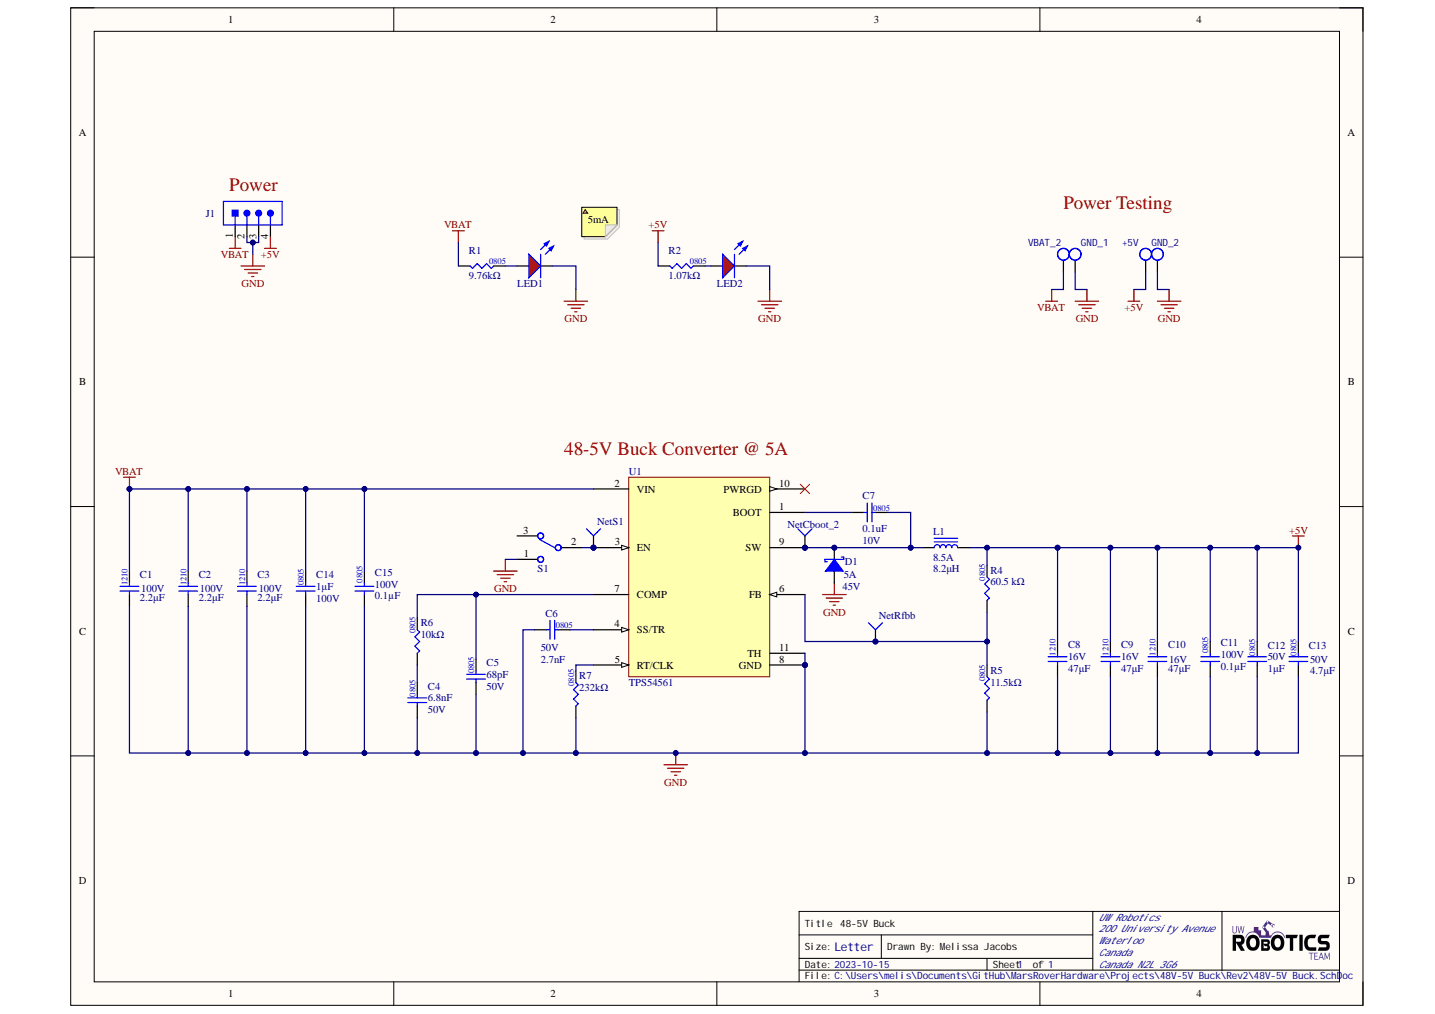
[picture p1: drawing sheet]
# Altium project 48V-5V Buck.PrjPcb
1 sheet, 35 parts. Net scope: global (net labels, ports and power ports of the same name join across sheets).
Board file: 48V-5V Buck.PcbDoc

## Sheet 48V-5V Buck.SchDoc: 48-5V Buck
size Letter; DrawnBy: Melissa Jacobs; Organization: UW Robotics; Address1: 200 University Avenue; Address2: Waterloo; Address3: Canada; Address4: Canada N2L 3G6; Revision: 1; SheetNumber: 1; SheetTotal: 1

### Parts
+5V  TESTPOINT_LOOP  [TESTPOINT_LOOP]  (value not drawn)
C1  value 2.2μF  Voltage Rating: 100V  [CAPC3225X270N]  (hidden comment: CAP_2.2uF_100V_1210_1)
C2  value 2.2μF  Voltage Rating: 100V  [CAPC3225X270N]  (hidden comment: CAP_2.2uF_100V_1210_1)
C3  value 2.2μF  Voltage Rating: 100V  [CAPC3225X270N]  (hidden comment: CAP_2.2uF_100V_1210_1)
C4  value 6.8nF  Voltage Rating: 50V  [CAP0805]  (hidden comment: CAP_6.8nF_100V_0805)
C5  value 68pF  Voltage Rating: 50V  [CAP0805]  (hidden comment: CAP_68pF_50V_0805)
C6  value 2.7nF  Voltage Rating: 50V  [CAP0805]  (hidden comment: CAP_2.7nF_50V_0805)
C7  value 0.1uF  Voltage Rating: 10V  [CAP0805]  (hidden comment: CAP_0.1uF_10V_0805)
C8  value 47μF  Voltage Rating: 16V  [CAPC3225X270N]  (hidden comment: CAP_47uF_16V_1210)
C9  value 47μF  Voltage Rating: 16V  [CAPC3225X270N]  (hidden comment: CAP_47uF_16V_1210)
C10  value 47μF  Voltage Rating: 16V  [CAPC3225X270N]  (hidden comment: CAP_47uF_16V_1210)
C11  value 0.1µF  Voltage Rating: 100V  [CAP0805]  (hidden comment: CAP_0.1uF_100V_0805)
C12  value 1μF  Voltage Rating: 50V  [CAP0805]  (hidden comment: CAP_1uF_50V_0805)
C13  value 4.7μF  Voltage Rating: 50V  [CAP0805]  (hidden comment: CAP_4.7uF_50V_0805)
C14  value 1μF  Voltage Rating: 100V  [CAP0805]  (hidden comment: CAP_1uF_100V_0805)
C15  value 0.1µF  Voltage Rating: 100V  [CAP0805]  (hidden comment: CAP_0.1uF_100V_0805)
D1  Average Rectified Current: 5A  Vr (Max): 45V  [DIO_SCHOTTKY_45V_5A_vF480mV]  (hidden comment: DIO_SCHOTTKY_100V_5.5A)
GND_1  TESTPOINT_LOOP  [TESTPOINT_LOOP]  (value not drawn)
GND_2  TESTPOINT_LOOP  [TESTPOINT_LOOP]  (value not drawn)
J1  CON_2POS_SCREW_TERM  [MPT-04-01-01-L-RA-SD]  (value not drawn)
L1  value 8.2μH  Current Rating: 8.5A  [IND_8.2uH_8.5A]  (hidden comment: IND_8.2uH_8.5A)
LED1  LED_RED  [LED_0805_RED]  (value not drawn)
LED2  LED_RED  [LED_0805_RED]  (value not drawn)
NetCboot_2  TESTPOINT_1MM_CIRCLE  [TESTPOINT_CIRCLE_1MM]  (value not drawn)  (no BOM)
NetRfbb  TESTPOINT_1MM_CIRCLE  [TESTPOINT_CIRCLE_1MM]  (value not drawn)  (no BOM)
NetS1  TESTPOINT_1MM_CIRCLE  [TESTPOINT_CIRCLE_1MM]  (value not drawn)  (no BOM)
R1  value 9.76kΩ  [RES0805]  (hidden comment: RES_9.76kΩ_0805_1%)
R2  value 1.07kΩ  [RES0805]  (hidden comment: RES_1kΩ_0805_1%)
R4  value 60.5 kΩ  [RES0805]  (hidden comment: RES_60.4kΩ_0805_1%)
R5  value 11.5kΩ  [RES0805]  (hidden comment: RES_11.5kΩ_0805_0.1%)
R6  value 10kΩ  [RES0805]  (hidden comment: RES_10kΩ_0805_5%)
R7  value 232kΩ  [RES0805]  (hidden comment: RES_232kΩ_0805_1%)
S1  SW_SLIDE_TOGGLE  [SW_SLIDE_TOGGLE]  (value not drawn)
U1  TPS54561  [BUCK_TPS54561DPRR]
VBAT_2  TESTPOINT_LOOP  [TESTPOINT_LOOP]  (value not drawn)

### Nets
+5V: +5V.1 C8.2 C9.2 C10.2 C11.2 C12.2 C13.2 J1.4 L1.2 R2.1 R4.2
GND: C1.1 C2.1 C3.1 C4.1 C5.1 C6.1 C8.1 C9.1 C10.1 C11.1 C12.1 C13.1 C14.1 C15.1 D1.1(Anode) GND_1.1 GND_2.1 J1.2 J1.3 LED1.2(K) LED2.2(K) R5.1 R7.1 S1.1 U1.8(GND) U1.11(TH)
VBAT: C1.2 C2.2 C3.2 C14.2 C15.2 J1.1 R1.1 U1.2(VIN) VBAT_2.1
NetC4_2: C4.2 R6.1
NetC5_2: C5.2 R6.2 U1.7(COMP)
NetC6_2: C6.2 U1.4(SS/TR)
NetC7_1: C7.1 U1.1(BOOT)
NetC7_2: C7.2 D1.2(Cathode) L1.1 NetCboot_2.1(=value) U1.9(SW)
NetLED1_1: LED1.1(A) R1.2
NetLED2_1: LED2.1(A) R2.2
NetNetRfbb_1: NetRfbb.1(=value) R4.1 R5.2 U1.6(FB)
NetNetS1_1: NetS1.1(=value) S1.2 U1.3(EN)
NetR7_2: R7.2 U1.5(RT/CLK)

Not connected (* = marked no-connect by the designer): S1 3; U1 10(PWRGD)*

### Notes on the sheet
- (near J1) Power
- Power Testing
- 5mA
- (near U1) 48-5V Buck Converter @ 5A
